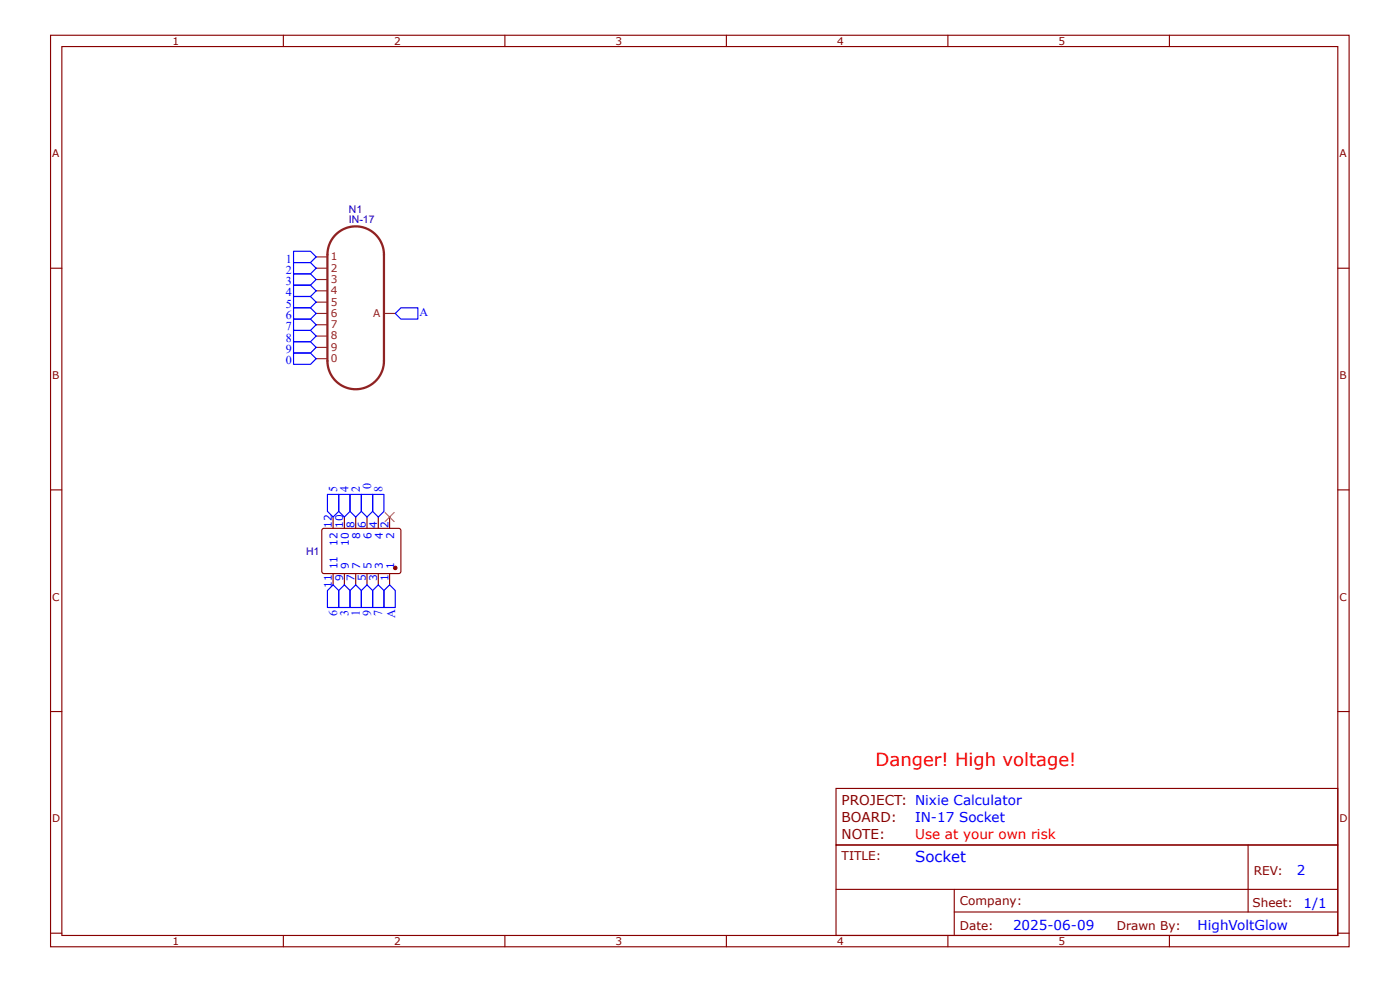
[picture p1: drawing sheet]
<svg xmlns="http://www.w3.org/2000/svg" width="297mm" height="210mm" viewBox="0 0 297 210" stroke-linecap="round" stroke-linejoin="round" font-family="sans-serif">
<g fill="none" stroke="#800" stroke-width=".24">
<path d="M10.7 7.5h275.5v193.2h-275.5zM13.1 9.9h270.7v188.4h-270.7zM60.1 7.5v2.4M107.1 7.5v2.4M154.1 7.5v2.4M201.1 7.5v2.4M248.1 7.5v2.4M10.7 56.9h2.4M283.8 56.9h2.4M10.7 103.9h2.4M68.4 112.2l.3-.2 16.1 .1 .3 .4-.1 8.9-.4 .2-16.1-.1-.2-.4v-8.6zM283.8 103.9h2.4"/>
<path d="M10.7 150.9h2.4M283.8 150.9h2.4M177.4 179.1h106.4v19.2h-106.4zM264.8 179.2v14.2M10.7 197.8h2.4M60.1 198.3v2.4M107.1 198.3v2.4M154.1 198.3v2.4M177.4 188.6h106.3M201.1 198.3v2.4M202.4 193.4h81.3M202.4 188.6v9.5"/>
<path d="M248.1 198.3v2.4M283.8 197.8h2.4"/>
</g>
<path d="M71.2 49.8a6 6 0 0 1 6.6-1.3 6 6 0 0 1 3.7 5.5v22.5a6 6 0 0 1-6 6 6 6 0 0 1-6-6v-22.5a6 6 0 0 1 1.7-4.2z" fill="none" stroke="#8d2323" stroke-width=".48"/>
<path d="M67.1 54.5h2.4M67.1 56.9h2.4M67.1 59.3h2.4M67.1 61.7h2.4M67.1 64.1h2.4M67.1 66.5h2.4M67.1 68.9h2.4M67.1 71.3h2.4M67.1 73.6h2.4M67.1 76h2.4M81.5 66.5h2.4" fill="none" stroke="#8d2323" stroke-width=".24"/>
<circle cx="83.9" cy="120.4" r=".36" fill="#800"/>
<g fill="none" stroke="#800" stroke-width=".24">
<path d="M70.7 109.6v2.4M73.1 109.6v2.4M75.5 109.6v2.4M77.9 109.6v2.4M80.3 109.6v2.4M82.7 109.6v2.4M70.7 121.6v2.4M73.1 121.6v2.4M75.5 121.6v2.4M77.9 121.6v2.4M80.3 121.6v2.4M82.7 121.6v2.4"/>
<path d="M177.4 167.2h106.4v11.9h-106.4z"/>
<circle cx="83.9" cy="120.4" r=".36"/>
</g>
<g fill="none" stroke="#00f" stroke-width=".24">
<path d="M62.3 53.3h3.6l1.2 1.2-1.2 1.2h-3.6zM62.3 55.7h3.6l1.2 1.2-1.2 1.2h-3.6zM62.3 58.1h3.6l1.2 1.2-1.2 1.2h-3.6zM62.3 74.8h3.6l1.2 1.2-1.2 1.2h-3.6zM62.3 60.5h3.6l1.2 1.2-1.2 1.2h-3.6zM62.3 62.9h3.6l1.2 1.2-1.2 1.2h-3.6zM62.3 65.3h3.6l1.2 1.2-1.2 1.2h-3.6zM62.3 67.7h3.6l1.2 1.2-1.2 1.2h-3.6zM62.3 70.1h3.6l1.2 1.2-1.2 1.2h-3.6zM62.3 72.5h3.6l1.2 1.1-1.2 1.2h-3.6zM85.1 65.3h3.5v2.4h-3.5l-1.2-1.2zM69.5 104.8h2.4v3.6l-1.2 1.2-1.2-1.2z"/>
<path d="M71.9 104.8h2.4v3.6l-1.2 1.2-1.2-1.2zM74.3 104.8h2.4v3.6l-1.2 1.2-1.2-1.2zM76.7 104.8h2.4v3.6l-1.2 1.2-1.2-1.2zM79.1 104.8h2.4v3.6l-1.2 1.2-1.2-1.2zM70.7 124l1.2 1.2v3.6h-2.4v-3.6zM73.1 124l1.2 1.2v3.6h-2.4v-3.6zM75.5 124l1.2 1.2v3.6h-2.4v-3.6zM77.9 124l1.2 1.2v3.6h-2.4v-3.6zM80.3 124l1.2 1.2v3.6h-2.4v-3.6zM82.7 124l1.2 1.2v3.6h-2.4v-3.6z"/>
</g>
<path d="M81.7 108.7l1.9 1.9M83.6 108.7l-1.9 1.9" fill="none" stroke="#3c3" stroke-width=".24"/>
<text font-size="3.8" fill="#f00" x="185.8" y="162.4">Danger! High voltage!</text>
<text font-size="3.2" fill="#00f" x="194.1" y="182.7">Socket</text>
<g font-size="2.9" fill="#800">
<text x="178.6" y="170.8">PROJECT: Nixie Calculator</text>
<text x="178.6" y="174.4">BOARD:</text>
<text x="178.6" y="178">NOTE:</text>
</g>
<g font-size="2.9" fill="#00f">
<text x="194.1" y="174.4">IN-17 Socket</text>
<text x="275.1" y="185.4">2</text>
<text x="214.9" y="197.2">2025-06-09</text>
<text x="254.1" y="197.1">HighVoltGlow</text>
<text x="276.5" y="192.4">1/1</text>
</g>
<text font-size="2.9" fill="#f00" x="194.1" y="178">Use at your own risk</text>
<g font-size="2.6" fill="#00f">
<text x="60.6" y="55.7">1</text>
<text x="60.6" y="58.1">2</text>
<text x="60.6" y="60.5">3</text>
<text x="60.6" y="62.9">4</text>
<text x="60.6" y="65.3">5</text>
<text x="60.6" y="67.7">6</text>
<text x="60.6" y="70.1">7</text>
<text x="89" y="66.9">A</text>
<text x="60.6" y="77.2">0</text>
<text x="60.6" y="72.5">8</text>
<text x="60.6" y="74.8">9</text>
<text x="71.6" y="104.3" transform="rotate(-90 71.6 104.3)">5</text>
<text x="74" y="104.3" transform="rotate(-90 74 104.3)">4</text>
<text x="76.4" y="104.3" transform="rotate(-90 76.4 104.3)">2</text>
<text x="78.7" y="103.7" transform="rotate(-90 78.7 103.7)">0</text>
<text x="81.1" y="104.3" transform="rotate(-90 81.1 104.3)">8</text>
<text x="71.6" y="130.6" transform="rotate(-90 71.6 130.6)">6</text>
<text x="74" y="130.6" transform="rotate(-90 74 130.6)">3</text>
<text x="76.3" y="130.6" transform="rotate(-90 76.3 130.6)">1</text>
<text x="78.7" y="130.7" transform="rotate(-90 78.7 130.7)">9</text>
<text x="81.1" y="130.6" transform="rotate(-90 81.1 130.6)">7</text>
<text x="83.9" y="130.9" transform="rotate(-90 83.9 130.9)">A</text>
</g>
<g font-size="2.6" fill="#800">
<text x="178.6" y="182.3">TITLE:</text>
<text x="266" y="185.4">REV:</text>
<text x="203.6" y="191.9">Company:</text>
<text x="203.6" y="197.1">Date:</text>
<text x="237" y="197.2">Drawn By:</text>
<text x="265.7" y="192.3">Sheet:</text>
</g>
<g font-size="2.2" fill="#800">
<text x="36.6" y="9.5">1</text>
<text x="83.6" y="9.5">2</text>
<text x="130.6" y="9.5">3</text>
<text x="177.6" y="9.5">4</text>
<text x="224.6" y="9.5">5</text>
<text x="11.1" y="33.4">A</text>
<text x="284.2" y="33.4">A</text>
<text x="11.1" y="80.4">B</text>
<text x="284.2" y="80.4">B</text>
<text x="11.1" y="127.4">C</text>
<text x="284.2" y="127.4">C</text>
<text x="11.1" y="174.4">D</text>
<text x="284.2" y="174.4">D</text>
<text x="36.6" y="200.4">1</text>
<text x="83.6" y="200.4">2</text>
<text x="130.6" y="200.4">3</text>
<text x="177.6" y="200.4">4</text>
<text x="224.6" y="200.4">5</text>
</g>
<g font-size="2.2" fill="#000080">
<text x="74" y="47.3">IN-17</text>
<text x="74" y="45.2">N1</text>
<text x="64.9" y="117.6">H1</text>
</g>
<g font-size="2.2" fill="#8d2323">
<text x="70.2" y="55.2">1</text>
<text x="70.2" y="57.6">2</text>
<text x="70.2" y="60">3</text>
<text x="70.2" y="62.4">4</text>
<text x="70.2" y="64.8">5</text>
<text x="70.2" y="67.2">6</text>
<text x="70.2" y="69.6">7</text>
<text x="70.2" y="72">8</text>
<text x="79.2" y="67.2">A</text>
<text x="70.2" y="74.4">9</text>
<text x="70.2" y="76.8">0</text>
</g>
<g font-size="2.2" fill="#00f">
<text x="70.4" y="111.9" transform="rotate(-90 70.4 111.9)">12</text>
<text x="72.8" y="111.9" transform="rotate(-90 72.8 111.9)">10</text>
<text x="75.2" y="111.9" transform="rotate(-90 75.2 111.9)">8</text>
<text x="77.6" y="111.9" transform="rotate(-90 77.6 111.9)">6</text>
<text x="80" y="111.9" transform="rotate(-90 80 111.9)">4</text>
<text x="82.4" y="111.9" transform="rotate(-90 82.4 111.9)">2</text>
<text x="71.6" y="115.7" transform="rotate(-90 71.6 115.7)">12</text>
<text x="74" y="115.7" transform="rotate(-90 74 115.7)">10</text>
<text x="76.4" y="114.3" transform="rotate(-90 76.4 114.3)">8</text>
<text x="78.8" y="114.3" transform="rotate(-90 78.8 114.3)">6</text>
<text x="81.2" y="114.3" transform="rotate(-90 81.2 114.3)">4</text>
<text x="83.6" y="114.3" transform="rotate(-90 83.6 114.3)">2</text>
<text x="70.4" y="124.6" transform="rotate(-90 70.4 124.6)">11</text>
<text x="71.6" y="120.7" transform="rotate(-90 71.6 120.7)">11</text>
<text x="72.8" y="123.1" transform="rotate(-90 72.8 123.1)">9</text>
<text x="74" y="120.7" transform="rotate(-90 74 120.7)">9</text>
<text x="75.2" y="123.1" transform="rotate(-90 75.2 123.1)">7</text>
<text x="76.4" y="120.7" transform="rotate(-90 76.4 120.7)">7</text>
<text x="77.6" y="123.1" transform="rotate(-90 77.6 123.1)">5</text>
<text x="78.8" y="120.7" transform="rotate(-90 78.8 120.7)">5</text>
<text x="80" y="123.1" transform="rotate(-90 80 123.1)">3</text>
<text x="81.2" y="120.7" transform="rotate(-90 81.2 120.7)">3</text>
<text x="82.4" y="123.1" transform="rotate(-90 82.4 123.1)">1</text>
<text x="83.6" y="120.7" transform="rotate(-90 83.6 120.7)">1</text>
</g>
</svg>
